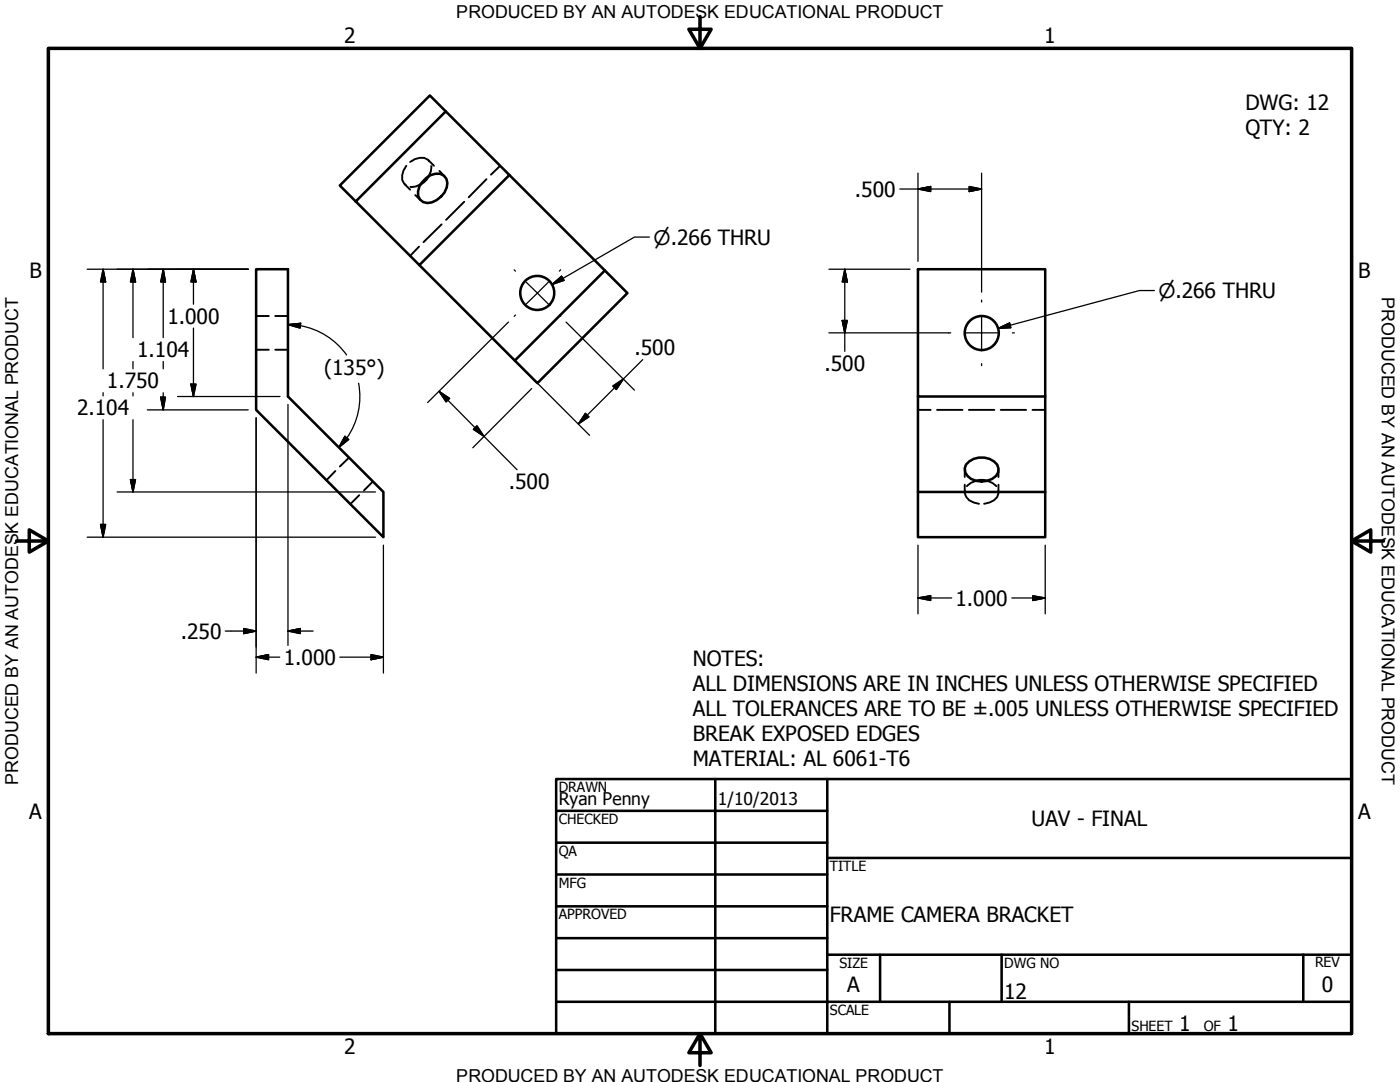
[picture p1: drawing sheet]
<svg xmlns="http://www.w3.org/2000/svg" width="279mm" height="216mm" viewBox="0 0 279 216" stroke-linecap="round" stroke-linejoin="round" font-family="sans-serif">
<!-- layer: Visible (ANSI) -->
<g fill="none" stroke="#000" stroke-width=".51">
<path d="M84.3 36.3a3.8 3.8 0 0 1 3.5-1.6 2.01 2.01 0 0 1 1.4 2.7 4.5 4.5 0 0 1-3.9 3.1 1.91 1.91 0 0 1-1.9-2.3l.3-1zM85.5 35.2l-.4 .6-1.2 1M89 22.2l12.7 12.7-18 18-12.7-12.7zM89 22.2l-3.2-3.2-18 18 3.2 3.2M101.7 34.9l19 19.1-18 17.9-19-19M51.1 53.7h6.4v25.4l19 19.1v9l-25.4-25.4zM120.7 54l4.5 4.5-17.9 18-4.6-4.6M183.2 53.7h25.4v25.4h-25.4zM183.2 79.1v19.1h25.4v-19.1M183.2 98.2v9h25.4v-9M192.8 92.7a4.1 4.1 0 0 1 6.2 0 1.97 1.97 0 0 1-1 2.9 3.9 3.9 0 0 1-5.3-1.3l-.2-.8zM194.8 95.9l.7-.1 1.5 .1"/>
<circle cx="107.2" cy="58.5" r="3.4"/>
<circle cx="195.9" cy="66.5" r="3.4"/>
</g>
<!-- layer: Hidden (ANSI) -->
<g fill="none" stroke="#000" stroke-width=".38">
<path d="M80.8 36.8l1.1 1M81.1 33.1a3 3 0 0 0-.5 3.5l.4 .3M82.9 38.9l1 1M83.9 36.8l-.9 .4-1.1 .1M85.5 32l1.1 1.1M85.7 32.2a2.15 2.15 0 0 0-2.9-.4l-.9 .5M86 33.1v1.1l-.5 1M87.7 34.1l1 1.1M97.1 35.8l-3.6 3.6M99.8 33.1l-1.8 1.8M83.6 49.2l-1.7 1.9M88.1 44.8l-3.6 3.5"/>
<path d="M92.6 40.3l-3.6 3.6M51.1 63.1h2.6M51.1 69.8h2.6M54.9 63.1h2.6M54.9 69.8h2.6M66.9 94l-1.7 1.8M69.7 91.3l-1.9 1.8M71.7 98.8l-1.8 1.8M74.4 96.1l-1.8 1.8M183.2 81.8h2.5M187 81.8h5.1M192.5 93.7v1.5"/>
<path d="M192.5 96.7v1.5M192.6 98a2.15 2.15 0 0 0 1.7 2.3l1.1 .2M193.4 81.8h5M194.8 95.9l-1 .4-.8 .7M197 95.9l1 .4 .8 .7M199.2 98a2 2 0 0 1-1.7 2.3l-1.1 .2M199.3 93.7v1.5M199.3 96.7v1.5M199.7 81.8h5.1M206.1 81.8h2.5"/>
</g>
<!-- layer: Border (ANSI) -->
<path d="M9.7 9.7h260v196.5h-260zM139.7 3.3v6.4l-2.2-3.9h4.4l-2.2 3.9M3.3 107.9h6.4l-3.9-2.2v4.5l3.9-2.3M269.7 107.9l3.9 2.3v-4.5l-3.9 2.2h6.4M139.7 206.2l2.2 3.9h-4.4l2.2-3.9v6.4" fill="none" stroke="#000" stroke-width=".7"/>
<!-- layer: Title (ANSI) -->
<g fill="none" stroke="#000" stroke-width=".51">
<path d="M111 155.4h158.7v50.8h-158.7zM142.7 155.4v50.8M165.1 155.4v50.8M111 161.8h54.1M111 168.1h54.1M111 174.5h54.1M165.1 171.2h104.6M111 180.8h54.1M111 187.2h54.1M111 193.5h54.1M111 199.9h158.7M165.1 190.5h104.6"/>
<path d="M175.6 190.5v9.4M189.5 199.9v6.3M199.9 190.5v9.4M225.3 199.9v6.3M260.1 190.5v9.4"/>
</g>
<!-- layer: Dimension (ANSI) -->
<g fill="none" stroke="#000" stroke-width=".25">
<path d="M179.6 37.7h16.3M183.2 37.7l2.5-.5v1zM183.2 34.5v17.6M193.4 37.2l2.5 .5-2.5 .5zM195.9 34.5v23.8M17.4 53.7h32.1M20.6 53.7l.5 2.6h-1zM20.6 53.7v19.9M26.5 53.7l.6 2.6h-1.1zM26.5 53.7v13.7M32.6 53.7l.4 2.6h-.9zM32.6 53.7v13.7"/>
<path d="M38.6 53.7l.5 2.6h-1zM38.6 53.7v7M165.4 53.7h16.2M168.6 53.7l.5 2.6h-1zM168.6 53.7v16.4M20.6 78.4v.6M26.5 72.1v1.5M26.5 78.4v.6M32.1 79.2h.9l-.4 2.6zM32.6 72.1v1.5M32.6 78.4v3.4M35.4 79.1h20.5"/>
<path d="M38.1 76.6h1l-.5 2.5zM38.6 65.5v13.6M57.5 64.8l2.5-.3-.1 1zM57.5 64.8a14.4 14.4 0 0 1 11.7 6M71.6 76.5a14.4 14.4 0 0 1-2.4 10.9M87.6 78.1l2.1 1.4-.7 .7zM87.6 78.1l15.6 15.6M101.5 64.3l-16.2 16M103.9 73.1l13.8 13.8M106.1 77.5l-11.7 11.8M113 64.3l13.6 13.6M122.3 77l2.1-1.4-1.4 2.1z"/>
<path d="M128.3 71.8l-12.9 12.8M165.4 66.4h24M168.1 63.9h1l-.5 2.5zM20.6 83.8v23.4M23.4 98.2h51.5M26 95.7h1.1l-.6 2.5zM26.5 83.8v14.4M29.4 81.8h20.1M51.1 83.4v50.9M57.5 80.7v48.1M68.8 87.1l.8 .6-2 1.6zM69.2 87.4l-1.6 1.9"/>
<path d="M95.2 85l1.4 2.1-2.1-1.4zM116.8 82.5l.7 .7-2.1 1.4zM17.4 107.2h57.5M20.1 104.6h1l-.5 2.6zM76.5 108.8v25.5M183.2 119.3l2.5-.4v.9zM183.2 108.8v13.7M183.2 119.3h6.7M201.9 119.3h6.7M206.1 118.9l2.5 .4-2.5 .5zM208.6 108.8v13.7M45 125.9h6.1"/>
<path d="M48.6 125.4l2.5 .5-2.5 .5zM51.1 131.1l2.5-.5v1zM51.1 131.1h4.7M57.5 125.9l2.4-.5v1zM57.5 125.9h5M67.8 131.1h8.7M74 130.6l2.5 .5-2.5 .5z"/>
</g>
<g fill="#000" stroke="#000" stroke-width=".25">
<path d="M183.2 37.7l2.5-.5zM183.2 37.7l2.5-.5v1zM193.4 38.2l2.5-.5zM193.4 37.2l2.5 .5-2.5 .5zM20.6 53.7l.5 2.6zM20.6 53.7l.5 2.6h-1zM26.5 53.7l.6 2.6zM26.5 53.7l.6 2.6h-1.1zM32.6 53.7l.4 2.6zM32.6 53.7l.4 2.6h-.9zM38.6 53.7l.5 2.6zM38.6 53.7l.5 2.6h-1z"/>
<path d="M168.6 53.7l.5 2.6zM168.6 53.7l.5 2.6h-1zM32.1 79.2l.5 2.6zM32.1 79.2h.9l-.4 2.6zM38.1 76.6l.5 2.5zM38.1 76.6h1l-.5 2.5zM57.5 64.8l2.5-.3zM57.5 64.8l2.5-.3-.1 1zM87.6 78.1l2.1 1.4zM87.6 78.1l2.1 1.4-.7 .7zM124.4 75.6l-1.4 2.1zM122.3 77l2.1-1.4-1.4 2.1z"/>
<path d="M168.1 63.9l.5 2.5zM168.1 63.9h1l-.5 2.5zM26 95.7l.5 2.5zM26 95.7h1.1l-.6 2.5zM68.8 87.1l-1.2 2.2zM68.8 87.1l.8 .6-2 1.6zM94.5 85.7l2.1 1.4zM95.2 85l1.4 2.1-2.1-1.4zM116.8 82.5l-1.4 2.1zM116.8 82.5l.7 .7-2.1 1.4zM20.1 104.6l.5 2.6zM20.1 104.6h1l-.5 2.6z"/>
<path d="M183.2 119.3l2.5-.4zM183.2 119.3l2.5-.4v.9zM206.1 119.8l2.5-.5zM206.1 118.9l2.5 .4-2.5 .5zM48.6 126.4l2.5-.5zM48.6 125.4l2.5 .5-2.5 .5zM51.1 131.1l2.5-.5zM51.1 131.1l2.5-.5v1zM57.5 125.9l2.4-.5zM57.5 125.9l2.4-.5v1zM74 131.6l2.5-.5zM74 130.6l2.5 .5-2.5 .5z"/>
</g>
<!-- layer: Symbol (ANSI) -->
<path d="M110.2 56.8l1.9-1.7 .5 .8zM129.6 47.3h-3l-16.4 9.5M230.4 58h-3l-28.2 7.5M199.2 65.5l2.3-1 .2 .9z" fill="none" stroke="#000" stroke-width=".25"/>
<path d="M110.2 56.8l1.9-1.7zM110.2 56.8l1.9-1.7 .5 .8zM199.2 65.5l2.3-1zM199.2 65.5l2.3-1 .2 .9z" fill="#000" stroke="#000" stroke-width=".25"/>
<!-- layer: Center Mark (ANSI) -->
<g fill="none" stroke="#000" stroke-width=".25">
<path d="M102.6 53.8l.3 .3M105 56.3l2.3 2.2M107.3 58.5l2.2 2.2M107.3 58.5l-2.3 2.2M109.5 56.3l-2.2 2.2M111.9 53.8l-.3 .3M195.9 59.9v.4M102.9 62.9l-.3 .2M111.6 62.9l.3 .2M189.4 66.4h.3M192.7 66.4h6.4M195.9 63.2v6.4"/>
<path d="M195.9 72.6v.4M202.1 66.4h.3"/>
</g>
<g font-size="4.2">
<text x="68.7" y="8.6">2</text>
<text x="208.4" y="8.6">1</text>
<text x="248.5" y="21.9">DWG: 12</text>
<text x="248.5" y="26.9">QTY: 2</text>
<text x="170.6" y="39.2">.500</text>
<text x="5.9" y="55.5">B</text>
<text x="271.1" y="55.5">B</text>
<text x="33.4" y="64.6">1.000</text>
<text x="27.4" y="71.2">1.104</text>
<text x="126.6" y="70.9">.500</text>
<text x="21.3" y="77.5">1.750</text>
<text x="64.7" y="74.8">(135°)</text>
<text x="164.5" y="74">.500</text>
<text x="15.4" y="82.9">2.104</text>
<text x="101.5" y="97.6">.500</text>
<text x="190.7" y="120.8">1.000</text>
<text x="36.1" y="127.4">.250</text>
<text x="56.6" y="132.7">1.000</text>
<text x="138.2" y="132.8">NOTES:</text>
<text x="138.2" y="137.9">ALL DIMENSIONS ARE IN INCHES UNLESS OTHERWISE SPECIFIED</text>
<text x="138.2" y="142.9">ALL TOLERANCES ARE TO BE ±.005 UNLESS OTHERWISE SPECIFIED</text>
<text x="138.2" y="147.9">BREAK EXPOSED EDGES</text>
<text x="138.2" y="152.9">MATERIAL: AL 6061-T6</text>
<text x="5.8" y="163.4">A</text>
<text x="205.9" y="164.8">UAV - FINAL</text>
<text x="271" y="163.4">A</text>
<text x="165.6" y="183.9">FRAME CAMERA BRACKET</text>
<text x="169.1" y="198">A</text>
<text x="263.8" y="198">0</text>
<text x="200.4" y="199.4">12</text>
<text x="235.3" y="205.7">1</text>
<text x="245" y="205.7">1</text>
<text x="68.7" y="210.3">2</text>
<text x="208.4" y="210.3">1</text>
</g>
<g font-size="4">
<text x="130.4" y="48.8">⌀.266 THRU</text>
<text x="231.2" y="59.5">⌀.266 THRU</text>
</g>
<g font-size="3.6">
<text x="91.1" y="3.6">PRODUCED BY AN AUTODESK EDUCATIONAL PRODUCT</text>
<text x="275.8" y="59.3" transform="rotate(90 275.8 59.3)">PRODUCED BY AN AUTODESK EDUCATIONAL PRODUCT</text>
<text x="3.6" y="156.6" transform="rotate(-90 3.6 156.6)">PRODUCED BY AN AUTODESK EDUCATIONAL PRODUCT</text>
<text x="91.1" y="215.9">PRODUCED BY AN AUTODESK EDUCATIONAL PRODUCT</text>
</g>
<g font-size="3.5">
<text x="111.5" y="160.6">Ryan Penny</text>
<text x="143.3" y="160.7">1/10/2013</text>
</g>
<g font-size="2.8">
<text x="111.5" y="158">DRAWN</text>
<text x="111.5" y="164.4">CHECKED</text>
<text x="111.5" y="170.8">QA</text>
<text x="165.6" y="173.7">TITLE</text>
<text x="111.5" y="177.1">MFG</text>
<text x="111.5" y="183.5">APPROVED</text>
<text x="167.5" y="193.1">SIZE</text>
<text x="200.4" y="193.1">DWG NO</text>
<text x="262.4" y="193">REV</text>
<text x="165.6" y="202.5">SCALE</text>
<text x="225.8" y="205.7">SHEET</text>
<text x="240.2" y="205.7">OF</text>
</g>
</svg>
